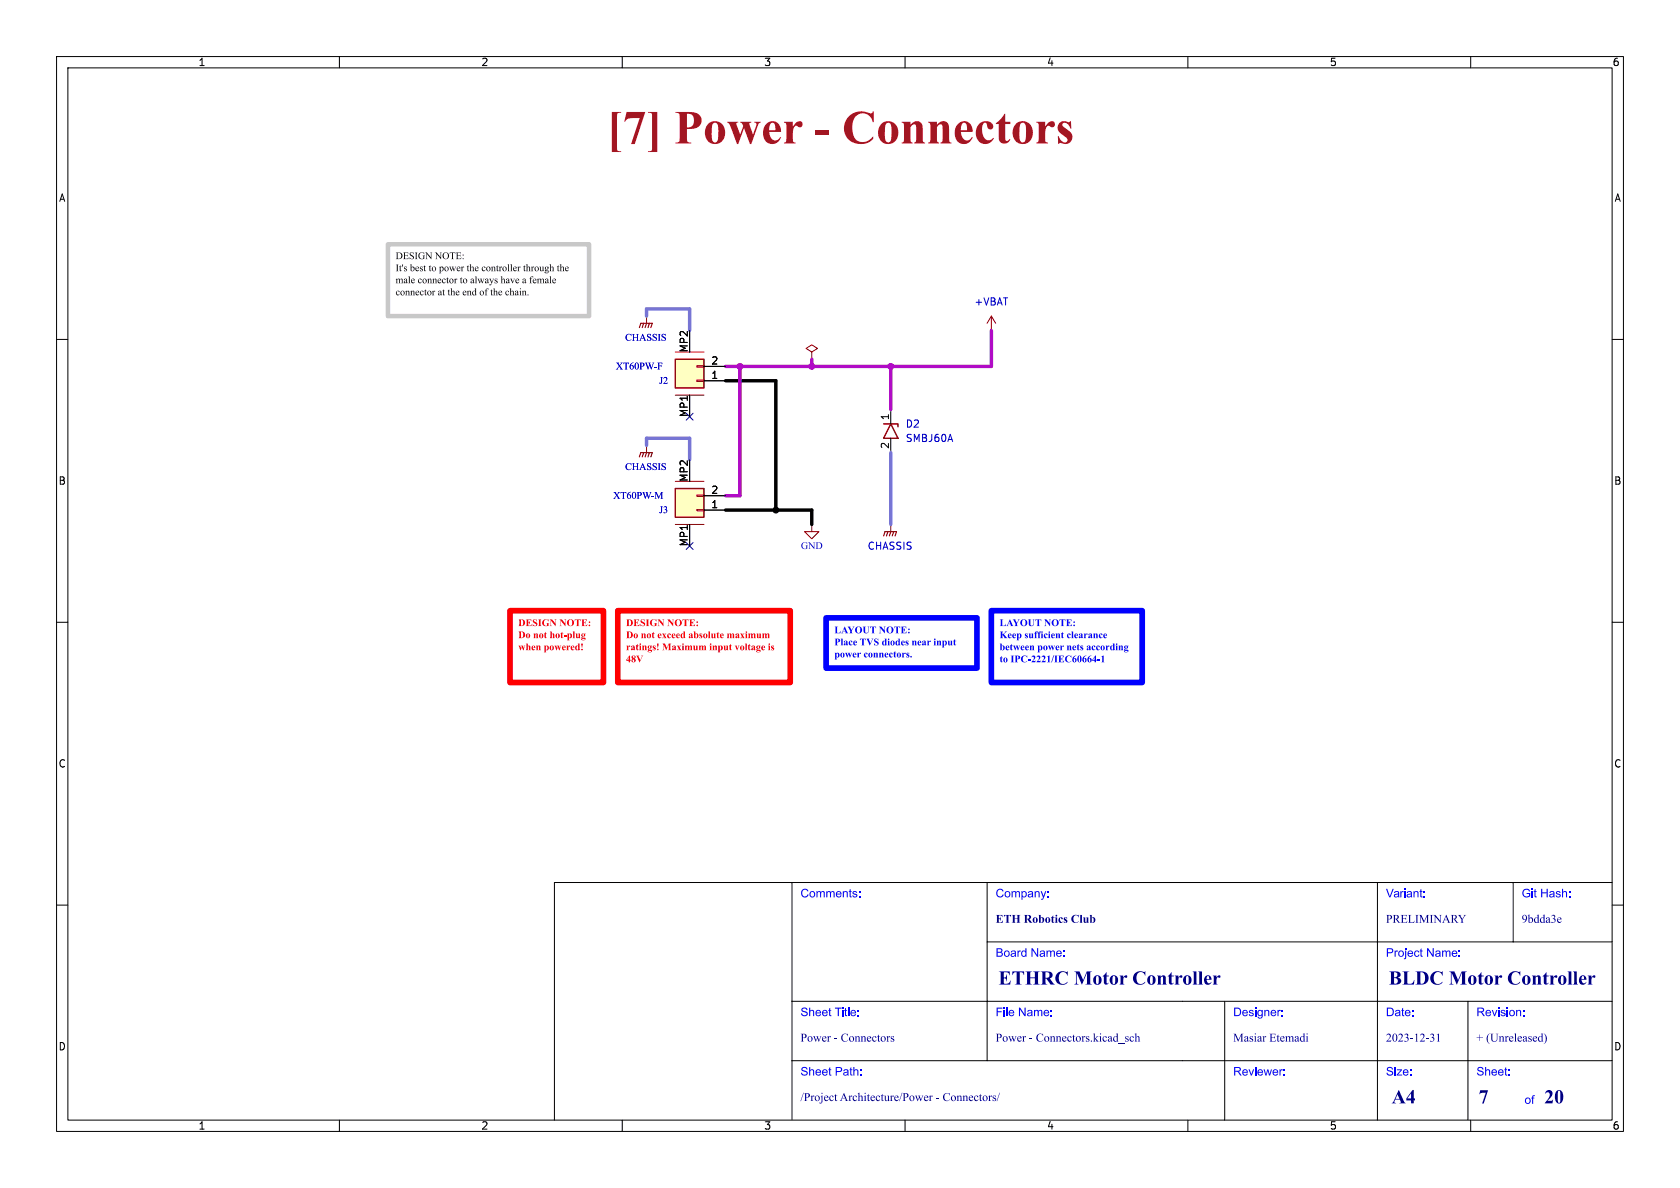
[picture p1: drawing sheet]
<svg xmlns="http://www.w3.org/2000/svg" width="297mm" height="210mm" viewBox="0 0 297 210" stroke-linecap="round" stroke-linejoin="round" font-family="sans-serif">
<g fill="none" stroke="#000" stroke-width=".18">
<path d="M10 10h277v190h-277zM12 12h273v186h-273zM60 10v2M110 10v2M160 10v2M210 10v2M260 10v2M10 60h2M143.5 63.5h.1M285 60h2M10 110h2M285 110h2"/>
<path d="M140 156v42M174.5 156v31.5M243.5 156v42M267.5 156v10.5M285 156h-187v42M10 160h2M140 177h145M174.5 166.5h110.5M216.5 177v21M259.5 177v21M285 160h2M60 198v2"/>
<path d="M110 198v2M140 187.5h145M160 198v2M210 198v2M260 198v2"/>
</g>
<path d="M143.5 62.2l1-.6-1-.6-1 .6 1 .6v1.3M157.5 92.7v1.3" fill="none" stroke="#840000" stroke-width=".18"/>
<path d="M156.2 94.7l.3-.7h2l-.3 .7M157 94l-.3 .7M157.5 94l-.3 .7M158 94l-.3 .7" fill="none" stroke="#840000" stroke-width=".2"/>
<path d="M119.4 86.4h5.1v5h-5.1z" fill="#ffffc2"/>
<path d="M114.3 55.9v1.3M114.3 78.7v1.3M119.4 92.7h5.1M119.4 85.1h5.1M123.2 90h1.3v.3h-1.3zM123.2 87.5h1.3v.3h-1.3z" fill="none" stroke="#840000" stroke-width=".18"/>
<path d="M119.4 86.4h5.1v5h-5.1z" fill="none" stroke="#840000" stroke-width=".25"/>
<path d="M121.9 81.3v3.8M121.9 92.7v3.8M124.5 90.2h3.8M124.5 87.6h3.8" fill="none" stroke="#000" stroke-width=".18"/>
<path d="M113 57.9l.3-.7h2l-.2 .7M113.8 57.2l-.3 .7M114.3 57.2l-.3 .7M114.8 57.2l-.2 .7M113 80.8l.3-.8h2l-.2 .8M113.8 80l-.3 .8M114.3 80l-.3 .8M114.8 80l-.2 .8" fill="none" stroke="#840000" stroke-width=".2"/>
<path d="M119.4 63.5h5.1v5.1h-5.1z" fill="#ffffc2"/>
<path d="M175.3 55.9l-.8 1.3M175.3 55.9l.7 1.3M175.3 55.9v2.5M119.4 69.9h5.1M119.4 62.2h5.1M123.2 67.2h1.3v.2h-1.3zM123.2 64.6h1.3v.3h-1.3zM143.5 92.7v1.3h1.3l-1.3 1.3-1.3-1.3h1.3" fill="none" stroke="#840000" stroke-width=".18"/>
<path d="M119.4 63.5h5.1v5.1h-5.1zM156.2 74.9h2.5v.5M157.5 74.9l1.2 2.6h-2.5z" fill="none" stroke="#840000" stroke-width=".25"/>
<path d="M121.9 58.4v3.8M121.9 69.9v3.8M124.5 67.3h3.8M124.5 64.8h3.8M157.5 72.4v2.5M157.5 77.5v2.5M143.5 92.7h.1" fill="none" stroke="#000" stroke-width=".18"/>
<path d="M128.3 67.3h8.9v22.9M128.3 90.2h15.2v2.5" fill="none" stroke="#000" stroke-width=".61"/>
<path d="M175.3 58.4v6.4h-47M130.8 64.8v22.8h-2.5M143.5 63.5v1.3M157.5 64.8v7.6" fill="none" stroke="#b10bc6" stroke-width=".61"/>
<path d="M114.3 55.9v-1.3h7.6v3.8M114.3 78.7v-1.2h7.6v3.8M157.5 80v12.7" fill="none" stroke="#8b67d5" stroke-width=".61"/>
<path d="M121.3 73.1l1.2 1.2M122.5 73.1l-1.2 1.2M121.3 95.9l1.2 1.2M122.5 95.9l-1.2 1.2" fill="none" stroke="#000084" stroke-width=".18"/>
<path d="M109.2 108h30.5v12.7h-30.5z" fill="none" stroke="#f00" stroke-width="1"/>
<g fill="#f00">
<path d="M116.2 113.8l.1-.1a.35 .35 0 0 1 .1 .6l-.1 .3z"/>
<path d="M111.3 115.9h.1l.1 .9h-.1v.3h-.3v-.3h-.4v-.2h.4v-.4l-.4 .4z"/>
<path d="M111.7 116a.32 .32 0 0 1 .6-.1 .32 .32 0 0 1-.1 .5 .38 .38 0 0 1 0 .6 .38 .38 0 0 1-.6-.2h.2l.1 .2a.21 .21 0 0 0 .3-.2 .21 .21 0 0 0-.3-.2l-.1 .2h-.2l.3-.3-.2-.2v-.2h.2a.14 .14 0 0 0 .1 .2 .14 .14 0 0 0 .2-.2l-.1-.2-.4 .2z"/>
<path d="M112.5 115.9h.5l-.1 .1 .3 .7 .3-.7-.2-.1h.4l-.6 1.2z"/>
<circle cx="132" cy="111.7" r=".13"/>
</g>
<path d="M90.2 108h16.5v12.7h-16.5z" fill="none" stroke="#f00" stroke-width="1"/>
<path d="M102.8 113.8l.1-.1a.35 .35 0 0 1 0 .6v.3z" fill="#f00"/>
<path d="M175.3 108h26.6v12.7h-26.6z" fill="none" stroke="#00f" stroke-width="1"/>
<g fill="#00f">
<path d="M178.5 109.5l.7 1.2h-.6l.1-.1-.1-.3h-.4v.3l.1 .1h-.4l.3-.4h.4l-.2-.4-.2 .4z"/>
<path d="M180.5 109.6a.63 .63 0 0 1 1 .2 .63 .63 0 0 1-.3 .9 .63 .63 0 0 1-.8-.6h.3a.36 .36 0 0 0 .3 .5 .36 .36 0 0 0 .3-.5v-.2a.35 .35 0 0 0-.4-.4 .35 .35 0 0 0-.2 .6h-.3z"/>
<path d="M186.1 109.6a.63 .63 0 0 1 1 .2 .63 .63 0 0 1-.4 .9 .63 .63 0 0 1-.8-.6h.3a.36 .36 0 0 0 .3 .5 .36 .36 0 0 0 .4-.5l-.1-.2a.35 .35 0 0 0-.4-.4 .35 .35 0 0 0-.2 .6h-.3z"/>
<path d="M183 111.7l.3-.1 .2 .1-.1 .1-.2-.1v.3h.1l-.1 .1v.6l.1 .1h-.5l.2-.2v-.5l-.2-.1h.2z"/>
<path d="M183.6 111.7l.3-.1 .2 .1-.1 .1-.2-.1v.3h.1l-.1 .1v.6l.1 .1h-.5l.2-.2v-.5l-.2-.1h.2z"/>
<circle cx="197.4" cy="113.9" r=".13"/>
</g>
<path d="M146 109.2h26.7v8.9h-26.7z" fill="none" stroke="#00f" stroke-width="1"/>
<g fill="#00f">
<path d="M149.3 110.7l.7 1.2h-.6h.1l-.1-.3h-.4l-.1 .2 .2 .1h-.4l.3-.4h.4l-.2-.4-.2 .4z"/>
<path d="M151.3 110.9a.63 .63 0 0 1 1 .1 .63 .63 0 0 1-.3 1 .63 .63 0 0 1-.8-.6h.3a.36 .36 0 0 0 .3 .5 .36 .36 0 0 0 .3-.5v-.2a.35 .35 0 0 0-.4-.4 .35 .35 0 0 0-.2 .6h-.3z"/>
<path d="M156.9 110.9a.63 .63 0 0 1 1 .1 .63 .63 0 0 1-.4 1 .63 .63 0 0 1-.8-.6h.3a.36 .36 0 0 0 .3 .5 .36 .36 0 0 0 .3-.5v-.2a.35 .35 0 0 0-.4-.4 .35 .35 0 0 0-.2 .6h-.3z"/>
</g>
<path d="M68.6 43.2h35.5v12.7h-35.5z" fill="none" stroke="#c8c8c8" stroke-width=".8"/>
<g fill="#000">
<path d="M71.1 46.8h.2l-.1 .4zM72.2 48.9l.2-.1v1.2l.2 .1h-.4l.1-.1v-.8zM72.5 46.8l.2-.1v.6a.39 .39 0 0 1 .7 .2 .39 .39 0 0 1-.5 .5l-.3-.1v-.6h.1v.5a.27 .27 0 0 0 .5-.2 .29 .29 0 0 0-.5-.3h-.1v-.4zM79.6 51.1l.3-.1v.5l.2-.1h.2l.2 .8h-.4l.1-.2v-.4l-.1-.1-.2 .1v.5l.1 .1h-.4l.1-.1v-.8zM83 46.8l.3-.1v.6l.2-.2 .2 .1 .2 .7h-.4l.1-.1v-.5l-.1-.1-.2 .1v.6h.1h-.4l.1-.1v-.8zM83.9 51.1l.3-.1v1.1h.1l-.2 .1-.1-.1-.3 .1-.2-.3v-.1h.1l.1 .3h.3l-.1-.6h-.2l-.1 .3h-.1l.2-.4 .3 .1v-.4zM83.9 48.9l.3-.1v1.2l.2 .1h-.4l.1-.1v-.8zM86 51.1l.2-.1 .2 .1-.1 .1-.2-.2-.1 .1v.3l.2 .1h-.2v.6l.2 .1h-.5l.1-.1v-.6l-.1-.1h.1zM87.2 51.1l.2-.1v.5l.3-.1h.2l.1 .8h-.4l.2-.2v-.4l-.2-.1-.2 .1 .1 .5 .1 .1h-.4l.1-.1v-.8zM88.5 48.9l.3-.1v.6l.2-.1h.2l.2 .8h-.4l.1-.2v-.5h-.1l-.2 .1v.5l.1 .1h-.4l.1-.1v-.8zM89.7 46.8l.3-.1v1.1l.1 .1h-.4l.1-.1v-.8zM90.1 51.1l.3-.1v.5l.2-.1h.2l.1 .8h-.3l.1-.2v-.4l-.1-.1-.2 .1v.5l.1 .1h-.4l.1-.1v-.8z"/>
<path d="M90.2 46.8l.3-.1v1.1l.1 .1h-.4l.1-.1v-.8zM93 46.8l.2-.1v.6l.3-.2 .2 .1 .1 .7h-.4l.2-.1v-.5l-.2-.1-.2 .1 .1 .6h.1h-.4l.1-.1v-.8zM93.8 48.9l.3-.1 .2 .1-.1 .1-.2-.1-.1 .1v.3h.2h-.2v.6l.2 .2h-.5l.1-.1v-.7h-.1h.1zM97.1 46.8l.3-.1v.6l.2-.2 .2 .1 .2 .7h-.4l.1-.1v-.5l-.1-.1-.2 .1v.6h.1h-.4l.1-.1v-.8zM97.1 48.9l.3-.1v1.2l.1 .1h-.4l.2-.1v-.8zM98.9 46.8l.3-.1v.6l.2-.2 .2 .1 .2 .7h-.4l.1-.1v-.5l-.1-.1-.2 .1v.6h.1h-.4l.2-.1v-.8z"/>
</g>
<path d="M121.9 58.4v3.8M121.9 69.9v3.8M124.5 67.3h3.8M124.5 64.8h3.8M121.9 81.3v3.8M121.9 92.7v3.8M124.5 90.2h3.8M124.5 87.6h3.8" fill="none" stroke="#000" stroke-width=".18"/>
<g fill="#b10bc6" stroke="#b10bc6" stroke-width=".18">
<circle cx="143.5" cy="64.8" r=".52"/>
<circle cx="157.5" cy="64.8" r=".52"/>
<circle cx="130.8" cy="64.8" r=".52"/>
</g>
<circle cx="137.2" cy="90.2" r=".52" fill="#000" stroke="#000" stroke-width=".18"/>
<text font-size="8.4" fill="#a21622" x="107.3" y="27.5">[7] Power- Connectors</text>
<g font-size="3.5" fill="#00007f">
<text x="176.5" y="174.9">ETHRC Motor Controller</text>
<text x="245.5" y="174.9">BLDC Motor Controller</text>
<text x="246" y="195.9">A4</text>
<text x="261.4" y="196">7</text>
<text x="273" y="196">20</text>
</g>
<g font-size="2.1" fill="#00f">
<text x="141.5" y="159.2">Comments:</text>
<text x="176" y="159.2">Company:</text>
<text x="245" y="159.2">Variant:</text>
<text x="269" y="159.2">Git Hash:</text>
<text x="176" y="169.7">Board Name:</text>
<text x="245" y="169.7">Project Name:</text>
<text x="141.5" y="180.2">Sheet Title:</text>
<text x="176" y="180.2">File Name:</text>
<text x="218" y="180.2">Designer:</text>
<text x="245" y="180.2">Date:</text>
<text x="261" y="180.2">Revision:</text>
<text x="141.5" y="190.7">Sheet Path:</text>
<text x="218" y="190.7">Reviewer:</text>
<text x="245" y="190.7">Size:</text>
<text x="261" y="190.7">Sheet:</text>
<text x="269.5" y="195.7">of</text>
</g>
<g font-size="2.1" fill="#00007f">
<text x="176" y="163.7">ETH RoboticsClub</text>
<text x="245" y="163.7">PRELIMINARY</text>
<text x="269" y="163.7">9bdda3e</text>
<text x="141.5" y="184.7">Power- Connectors</text>
<text x="176" y="184.7">Power- Connectors.kicad_sch</text>
<text x="218" y="184.7">MasiarEtemadi</text>
<text x="245" y="184.7">2023-12-31</text>
<text x="261" y="184.7">+ (Unreleased)</text>
<text x="141.5" y="195.2">/ProjectArchitecture/Power- Connectors/</text>
</g>
<g font-size="1.8">
<text x="35" y="11.9">1</text>
<text x="85" y="11.9">2</text>
<text x="135" y="11.9">3</text>
<text x="185" y="11.9">4</text>
<text x="235" y="11.9">5</text>
<text x="285" y="11.9">6</text>
<text x="10.3" y="35.9">A</text>
<text x="285.3" y="35.9">A</text>
<text x="69.9" y="46.5">DESIGNNOTE:</text>
<text x="69.9" y="48.6">It's bestto powerthecontrollerthroughthe</text>
<text x="69.9" y="50.8">maleconnectorto alwayshaveafemale</text>
<text x="69.9" y="52.9">connectorattheendof thechain.</text>
<text x="121.7" y="62.4" transform="rotate(-90 121.7 62.4)">MP2</text>
<text x="125.7" y="64.5">2</text>
<text x="125.7" y="67.1">1</text>
<text x="121.7" y="73.8" transform="rotate(-90 121.7 73.8)">MP1</text>
<text x="157.2" y="74.4" transform="rotate(-90 157.2 74.4)">1</text>
<text x="157.2" y="79.4" transform="rotate(-90 157.2 79.4)">2</text>
<text x="10.3" y="85.9">B</text>
<text x="121.7" y="85.3" transform="rotate(-90 121.7 85.3)">MP2</text>
<text x="125.7" y="89.9">1</text>
<text x="125.7" y="87.4">2</text>
<text x="285.3" y="85.9">B</text>
<text x="121.7" y="96.7" transform="rotate(-90 121.7 96.7)">MP1</text>
<text x="10.3" y="135.9">C</text>
<text x="285.3" y="135.9">C</text>
<text x="10.3" y="185.9">D</text>
<text x="285.3" y="185.9">D</text>
<text x="35" y="199.9">1</text>
<text x="85" y="199.9">2</text>
<text x="135" y="199.9">3</text>
<text x="185" y="199.9">4</text>
<text x="235" y="199.9">5</text>
<text x="285" y="199.9">6</text>
</g>
<g font-size="1.8" fill="#0000c2">
<text x="172.2" y="54.2">+VBAT</text>
<text x="108.9" y="65.8">XT60PW-F</text>
<text x="110.5" y="60.7">CHASSIS</text>
<text x="116.5" y="68.3">J2</text>
<text x="160" y="75.8">D2</text>
<text x="110.5" y="83.5">CHASSIS</text>
<text x="160" y="78.3">SMBJ60A</text>
<text x="108.4" y="88.6">XT60PW-M</text>
<text x="116.5" y="91.2">J3</text>
<text x="141.6" y="97.5">GND</text>
<text x="153.3" y="97.4">CHASSIS</text>
</g>
<g font-size="1.8" fill="#f00">
<text x="91.6" y="111.4">DESIGN NOTE:</text>
<text x="91.6" y="113.5">Donothot-plug</text>
<text x="110.7" y="111.4">DESIGN NOTE:</text>
<text x="110.7" y="113.5">Donotexceedabsolutemaximum</text>
<text x="91.6" y="115.6">whenpowered!</text>
<text x="110.7" y="115.6">ratings!Maximuminputvoltageis</text>
</g>
<g font-size="1.8" fill="#00f">
<text x="147.5" y="112.6">LAYOUT NOTE:</text>
<text x="176.7" y="111.4">LAYOUT NOTE:</text>
<text x="176.7" y="113.5">Keepsufficientclearance</text>
<text x="147.5" y="114.8">PlaceTVS diodesnearinput</text>
<text x="147.5" y="116.9">powerconnectors.</text>
<text x="176.7" y="115.6">betweenpowernetsaccording</text>
<text x="176.7" y="117.8">toIPC-2221/IEC60664-1</text>
</g>
</svg>
